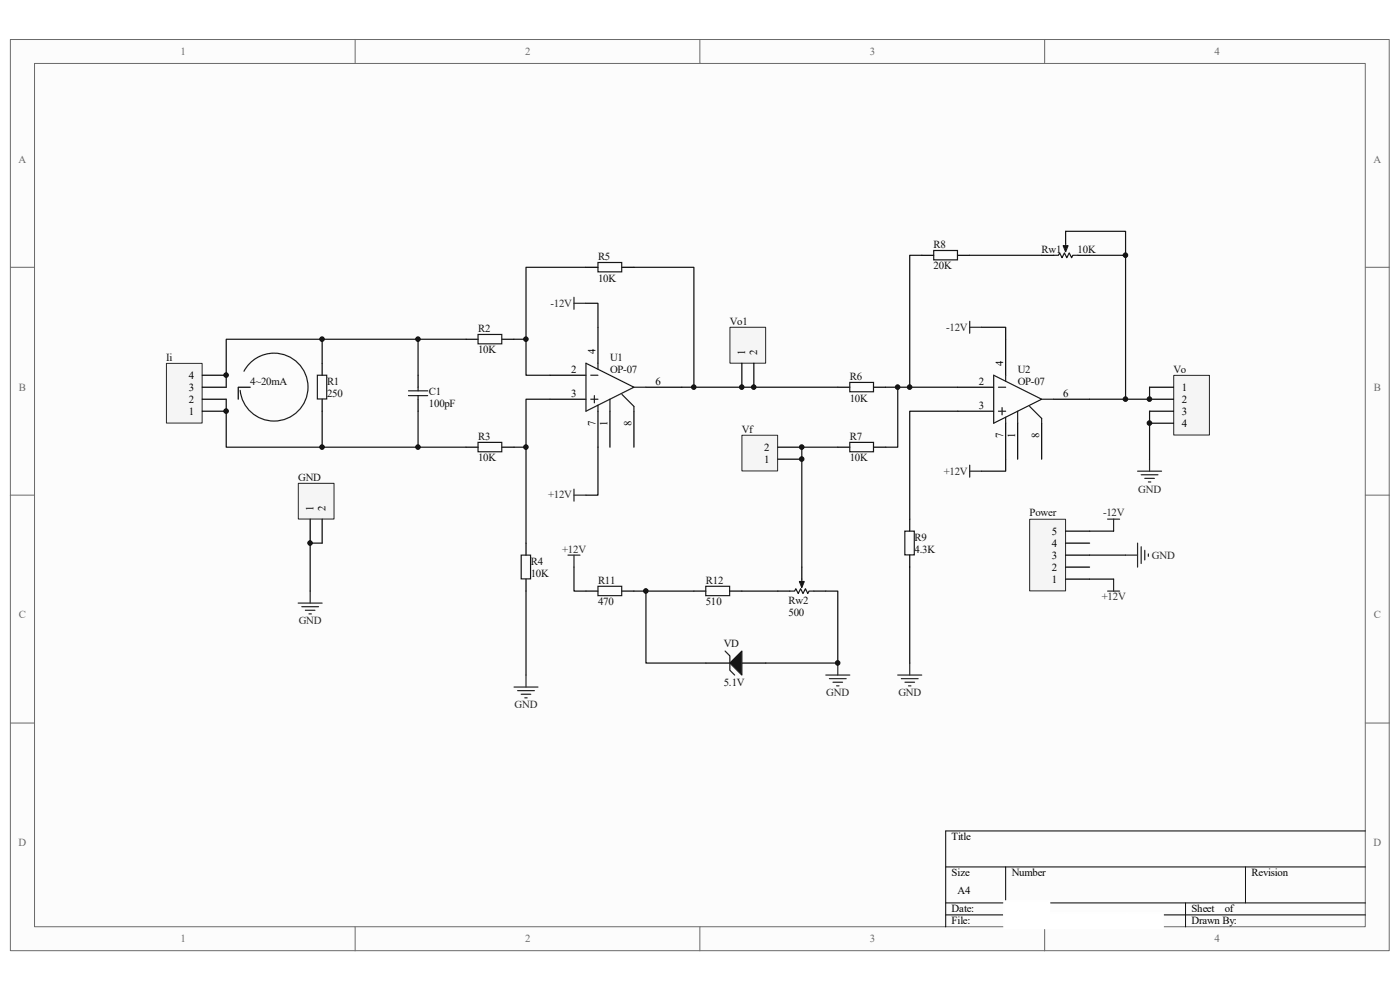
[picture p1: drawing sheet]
<svg xmlns="http://www.w3.org/2000/svg" width="297mm" height="210mm" viewBox="0 0 297 210" stroke-linecap="round" stroke-linejoin="round" font-family="sans-serif">
<path d="M2.2 8.4h292.5v193.3h-292.5z" fill="#fcfcfc"/>
<path d="M2.2 8.4h292.5v193.3h-292.5z" fill="none" stroke="#6a6a6a" stroke-width=".21"/>
<path d="M7.4 13.5h282.2v183.1h-282.2z" fill="#fcfcfc"/>
<g fill="none" stroke="#6a6a6a" stroke-width=".21">
<path d="M7.3 13.5h282.3v183.1h-282.3zM75.3 8.4v5.1M148.5 8.4v5.1M221.6 8.4v5.1M2.2 56.7h5.1M289.7 56.7h5.1M2.2 105h5.1M289.7 105h5.1M2.2 153.4h5.1M289.7 153.4h5.1M75.3 196.6v5.1M148.5 196.6v5.1"/>
<path d="M221.6 196.6v5.1"/>
</g>
<path d="M289.7 176.3h-89.1v20.3M200.6 183.9h89.1M200.6 191.5h89.1M200.6 194.1h89.1M213.4 183.9v7.6M251.5 191.5v5.1M264.2 183.9v7.6" fill="none" stroke="#000" stroke-width=".21"/>
<path d="M68.3 77.1v2.5M88.7 79.6v2.5M68.3 84.7v2.5M88.7 84.7v2.5M149.8 140.7h5M157.4 140.7h5.1" fill="none" stroke="#000" stroke-width=".25"/>
<path d="M67.3 79.6h2v5h-2zM86.7 82.9h4M86.7 83.9h4M88.7 82.1v.8M88.7 83.9v.8M153.8 138.1l1 1v3.1l1.1 1" fill="none" stroke="#1c1c1c" stroke-width=".25"/>
<path d="M154.8 140.7l2.6-2.6v5.1z" fill="#1c1c1c" stroke="#1c1c1c" stroke-width=".25"/>
<path d="M218.5 110.2h7.6v15.1h-7.6z" fill="#f5f5f5"/>
<path d="M218.4 110.2h7.7v15.1h-7.7z" fill="none" stroke="#262626" stroke-width=".21"/>
<path d="M226.1 117.8h5.1M226.1 115.2h5.1M226.1 112.7h5.1M226.1 122.9h5.1M226.1 120.3h5.1" fill="none" stroke="#000" stroke-width=".25"/>
<path d="M35.3 77.1h7.6v12.6h-7.6z" fill="#f5f5f5"/>
<path d="M35.3 77.1h7.6v12.6h-7.6z" fill="none" stroke="#262626" stroke-width=".21"/>
<path d="M42.9 79.6h5.1M42.9 87.2h5.1M42.9 84.7h5.1M42.9 82.1h5.1" fill="none" stroke="#000" stroke-width=".25"/>
<path d="M154.9 69.5h7.5v7.5h-7.5z" fill="#f5f5f5"/>
<path d="M154.9 69.4h7.5v7.6h-7.5z" fill="none" stroke="#262626" stroke-width=".21"/>
<g fill="none" stroke="#000" stroke-width=".25">
<path d="M124.3 56.7h2.6M131.9 56.7h2.6M195.5 54.2h2.6M203.2 54.2h2.5M98.9 72h2.5M106.5 72h2.5M116.7 79.6h7.6M126.9 69.4v7.7M157.4 77.1v5M159.9 77.1v5M213.4 72v7.6M98.9 94.9h2.5"/>
<path d="M106.5 94.9h2.5M116.7 84.7h7.6M126.9 87.2v7.7M129.4 87.2v7.7M134.5 87.2v7.7M137 82.1h7.7M177.7 94.9h2.6M177.7 82.1h2.6M185.4 94.9h2.5M185.4 82.1h2.5M203.2 82.1h7.6M203.2 87.2h7.6"/>
<path d="M213.4 89.8v7.6M215.9 89.8v7.6M221 89.8v7.6M223.5 84.7h7.7"/>
</g>
<g fill="none" stroke="#1c1c1c" stroke-width=".25">
<path d="M126.9 55.7h5v2h-5zM198.1 53.1h5v2h-5zM101.4 71h5.1v1.9h-5.1zM124.3 77.1l10.2 5-10.2 5.1zM125.3 79.6h1.6M126.9 77.1v1.2M210.8 79.6l10.2 5.1-10.2 5.1zM213.4 79.6v1.3M101.4 93.8h5.1v2h-5.1zM125.3 84.7h1.6M126.1 83.9v1.6M126.9 86v1.2"/>
<path d="M129.4 84.7v2.5M131.9 83.7l2.6 2.5v1M134.5 82.1h2.5M180.3 81.1h5v2h-5zM180.3 93.8h5v2h-5zM211.8 82.1h1.6M211.8 87.2h1.6M212.6 86.5v1.5M213.4 88.5v1.3M215.9 87.2v2.6M218.4 86.2l2.6 2.6v1M221 84.7h2.5"/>
</g>
<path d="M249 79.7h7.6v12.6h-7.6z" fill="#f5f5f5"/>
<path d="M249 79.6h7.6v12.7h-7.6z" fill="none" stroke="#262626" stroke-width=".21"/>
<path d="M243.9 82.1h5.1M243.9 84.7h5.1M243.9 87.2h5.1M243.9 89.8h5.1M193 110.1v2.6M193 117.8v2.5" fill="none" stroke="#000" stroke-width=".25"/>
<path d="M192 112.7h2v5h-2z" fill="none" stroke="#1c1c1c" stroke-width=".25"/>
<path d="M241.3 100h5.1M243.9 97.4v2.6M242.1 100.7h3.6M242.9 101.5h2M243.6 102.2h.5M175.2 143.2h5.1M176 144h3.5M176.7 144.7h2.1M177.5 145.5h.5M177.7 140.7v2.5" fill="none" stroke="#262626" stroke-width=".25"/>
<path d="M157.4 92.4h7.6v7.5h-7.6z" fill="#f5f5f5"/>
<path d="M157.4 92.3h7.6v7.6h-7.6z" fill="none" stroke="#262626" stroke-width=".21"/>
<path d="M165 97.4h5.1M165 94.9h5.1M111.6 115.2v2.6M111.6 122.9v2.5M124.3 125.4h2.6M131.9 125.4h2.6M147.2 125.4h2.6M154.8 125.4h2.6M165 125.4h2.6M170.1 120.3v2.6M172.6 125.4h2.6" fill="none" stroke="#000" stroke-width=".25"/>
<path d="M110.6 117.8h2v5h-2zM126.9 124.4h5v2h-5zM149.7 124.4h5.1v2h-5.1zM167.6 125.4h1l.2-.5 .5 1 .5-1 .6 1 .5-1 .5 1 .2-.5h1M170.1 122.9v1.2" fill="none" stroke="#1c1c1c" stroke-width=".25"/>
<path d="M169.6 123.4h1l-.5 1.2z" fill="#1c1c1c" stroke="#1c1c1c" stroke-width=".25"/>
<path d="M190.5 143.2h5M191.2 144h3.6M192 144.7h2M192.7 145.5h.6M193 140.7v2.5" fill="none" stroke="#262626" stroke-width=".25"/>
<path d="M63.3 102.6h7.6v7.5h-7.6z" fill="#f5f5f5"/>
<path d="M63.3 102.5h7.6v7.6h-7.6z" fill="none" stroke="#262626" stroke-width=".21"/>
<path d="M221 54.2h2.5M226.1 49.1v2.5M228.6 54.2h2.6M53.1 82.1h-2.6v2.6M65.8 110.1v5.1M68.3 110.1v5.1" fill="none" stroke="#000" stroke-width=".25"/>
<g fill="none" stroke="#262626" stroke-width=".25">
<path d="M121.8 63.1v2.5M121.8 64.3h2.5M205.7 68.2v2.5M205.7 69.4h2.6M205.7 98.7v2.5M205.7 100h2.6M120.5 117.8h2.5M121.8 103.8v2.5M121.8 117.8v2.5M121.8 105h2.5M235 110.1h2.5M236.2 110.1v2.6"/>
<path d="M238.8 117.8h2.5M241.3 115.2v5.1M242.1 116v3.5M242.9 116.7v2.1M243.6 117.5v.5M63.3 127.9h5M64 128.7h3.6M64.8 129.5h2M65.5 130.2h.6M65.8 125.4v2.5M235 125.4h2.5M236.2 122.9v2.5"/>
<path d="M109 145.7h5.1M109.8 146.5h3.6M110.6 147.3h2M111.3 148h.5M111.6 143.2v2.5"/>
</g>
<g fill="none" stroke="#0e0e0e" stroke-width=".25">
<path d="M124.3 56.7h-12.7v15.3M134.5 56.7h12.7v25.4h-2.5M195.5 54.2h-2.5v27.9h-5.1M205.7 54.2h15.3M226.1 49.1h12.7v5.1M231.2 54.2h7.6v30.5h-7.6M68.3 72v5.1M88.7 72v7.6M98.9 72h-50.9v10.1M109 72h2.6v7.6h5.1M124.3 64.3h2.6v5.1M208.3 69.4h5.1v2.6"/>
<path d="M48 84.7v10.2h50.9M68.3 87.2v7.7M88.7 87.2v7.7M111.6 94.9v20.3M116.7 84.7h-5.1v10.2h-2.6M126.9 94.9v10.1h-2.6M147.2 82.1h30.5M177.7 94.9h-7.6v25.4M190.5 82.1v12.8h-2.6M193 82.1h10.2M203.2 87.2h-10.2v22.9M213.4 97.4v2.6h-5.1"/>
<path d="M243.9 82.1v2.6h-5.1M243.9 87.2v10.2M68.3 115.2h-2.5v10.2M231.2 112.7h5M231.2 117.8h7.6M111.6 125.4v17.8M121.8 120.3v5.1h2.5M134.5 125.4h12.7M137 125.4v15.3h12.8M157.4 125.4h7.6M175.2 125.4h2.5v15.3h-15.2M193 120.3v20.4"/>
<path d="M231.2 122.9h5"/>
</g>
<path d="M223.5 54.2h1l.3-.5 .5 1 .5-1 .5 1 .5-1 .5 1 .3-.5h1M226.1 51.6v1.3M51.8 78.8a7.2 7.2 0 0 1 11.6-1.6 7.2 7.2 0 0 1-2.3 11.5 7.2 7.2 0 0 1-10.1-5.9" fill="none" stroke="#1c1c1c" stroke-width=".25"/>
<path d="M225.6 52.1h1l-.5 1.3z" fill="#1c1c1c" stroke="#1c1c1c" stroke-width=".25"/>
<g fill="#0e0e0e" stroke="#0e0e0e" stroke-width=".21">
<circle cx="48" cy="87.2" r=".48"/>
<circle cx="48" cy="79.6" r=".48"/>
<circle cx="65.8" cy="115.2" r=".48"/>
<circle cx="68.3" cy="94.8" r=".48"/>
<circle cx="68.3" cy="71.9" r=".48"/>
<circle cx="88.7" cy="94.8" r=".48"/>
<circle cx="88.7" cy="71.9" r=".48"/>
<circle cx="111.6" cy="94.8" r=".48"/>
<circle cx="111.6" cy="71.9" r=".48"/>
<circle cx="137" cy="125.4" r=".48"/>
<circle cx="147.2" cy="82.1" r=".48"/>
<circle cx="157.4" cy="82.1" r=".48"/>
<circle cx="159.9" cy="82.1" r=".48"/>
<circle cx="170.1" cy="97.4" r=".48"/>
<circle cx="170.1" cy="94.8" r=".48"/>
<circle cx="177.7" cy="140.6" r=".48"/>
<circle cx="190.4" cy="82.1" r=".48"/>
<circle cx="193" cy="82.1" r=".48"/>
<circle cx="238.8" cy="84.7" r=".48"/>
<circle cx="238.8" cy="54.1" r=".48"/>
<circle cx="243.9" cy="89.8" r=".48"/>
<circle cx="243.9" cy="84.7" r=".48"/>
</g>
<g fill="#fff" stroke="#fff" stroke-width=".35">
<path d="M213 193.7h33.7v3.2h-33.7z"/>
<path d="M213 191.1h9.6v3.3h-9.6z"/>
<path d="M225.7 193.7h13.5v3.2h-13.5z"/>
</g>
<g font-size="2.3" fill="#696969">
<text x="38.3" y="11.6">1</text>
<text x="111.4" y="11.6">2</text>
<text x="184.5" y="11.6">3</text>
<text x="257.7" y="11.6">4</text>
<text x="3.9" y="34.5">A</text>
<text x="291.4" y="34.5">A</text>
<text x="4" y="82.8">B</text>
<text x="291.5" y="82.8">B</text>
<text x="4" y="131.2">C</text>
<text x="291.5" y="131.2">C</text>
<text x="3.9" y="179.5">D</text>
<text x="291.4" y="179.5">D</text>
<text x="38.3" y="199.9">1</text>
<text x="111.4" y="199.9">2</text>
<text x="184.5" y="199.9">3</text>
<text x="257.7" y="199.9">4</text>
</g>
<g font-size="2.3" fill="#0e0e0e">
<text x="198.1" y="52.6">R8</text>
<text x="221" y="53.6">Rw1</text>
<text x="228.6" y="53.6">10K</text>
<text x="126.9" y="55.1">R5</text>
<text x="126.9" y="59.7">10K</text>
<text x="198.1" y="57.1">20K</text>
<text x="101.4" y="70.4">R2</text>
<text x="154.9" y="68.9">Vo1</text>
<text x="35.3" y="76.5">Ii</text>
<text x="101.4" y="75">10K</text>
<text x="129.4" y="76.5">U1</text>
<text x="53.1" y="81.6">4~20mA</text>
<text x="69.4" y="81.6">R1</text>
<text x="91" y="83.9">C1</text>
<text x="129.4" y="79">OP-07</text>
<text x="180.3" y="80.6">R6</text>
<text x="215.9" y="79">U2</text>
<text x="215.9" y="81.6">OP-07</text>
<text x="249" y="79">Vo</text>
<text x="69.4" y="84.1">250</text>
<text x="91" y="86.4">100pF</text>
<text x="180.3" y="85.2">10K</text>
<text x="101.4" y="93.3">R3</text>
<text x="157.4" y="91.8">Vf</text>
<text x="180.3" y="93.3">R7</text>
<text x="63.2" y="101.9">GND</text>
<text x="101.4" y="97.9">10K</text>
<text x="180.3" y="97.9">10K</text>
<text x="218.4" y="109.6">Power</text>
<text x="112.6" y="119.8">R4</text>
<text x="194" y="114.7">R9</text>
<text x="194" y="117.2">4.3K</text>
<text x="112.6" y="122.3">10K</text>
<text x="126.9" y="123.8">R11</text>
<text x="149.7" y="123.8">R12</text>
<text x="126.9" y="128.4">470</text>
<text x="149.7" y="128.4">510</text>
<text x="167.3" y="130.7">500</text>
<text x="167.3" y="128.1">Rw2</text>
<text x="153.6" y="137.3">VD</text>
<text x="153.6" y="145.5">5.1V</text>
</g>
<g font-size="2.3" fill="#262626">
<text x="116.8" y="65.1">-12V</text>
<text x="200.7" y="70.1">-12V</text>
<text x="200.2" y="100.7">+12V</text>
<text x="116.3" y="105.7">+12V</text>
<text x="241.5" y="104.5">GND</text>
<text x="234" y="109.6">-12V</text>
<text x="119.3" y="117.2">+12V</text>
<text x="244.4" y="118.5">GND</text>
<text x="233.8" y="127.4">+12V</text>
<text x="63.4" y="132.5">GND</text>
<text x="175.3" y="147.7">GND</text>
<text x="190.6" y="147.7">GND</text>
<text x="109.2" y="150.3">GND</text>
</g>
<g font-size="2.3">
<text x="126.3" y="75" transform="rotate(-90 126.3 75)">4</text>
<text x="158.1" y="75.3" transform="rotate(-90 158.1 75.3)">1</text>
<text x="160.7" y="75.3" transform="rotate(-90 160.7 75.3)">2</text>
<text x="212.8" y="77.6" transform="rotate(-90 212.8 77.6)">4</text>
<text x="40" y="82.8">3</text>
<text x="40" y="80.3">4</text>
<text x="121.2" y="79">2</text>
<text x="139.1" y="81.6">6</text>
<text x="207.7" y="81.6">2</text>
<text x="250.7" y="82.8">1</text>
<text x="40" y="88">1</text>
<text x="40" y="85.4">2</text>
<text x="121.2" y="84.1">3</text>
<text x="207.7" y="86.7">3</text>
<text x="225.6" y="84.1">6</text>
<text x="250.7" y="85.4">2</text>
<text x="250.7" y="88">3</text>
<text x="126.3" y="90.4" transform="rotate(-90 126.3 90.4)">7</text>
<text x="128.9" y="90.4" transform="rotate(-90 128.9 90.4)">1</text>
<text x="133.9" y="90.4" transform="rotate(-90 133.9 90.4)">8</text>
<text x="162.1" y="95.6">2</text>
<text x="212.8" y="93" transform="rotate(-90 212.8 93)">7</text>
<text x="215.4" y="93" transform="rotate(-90 215.4 93)">1</text>
<text x="220.4" y="93" transform="rotate(-90 220.4 93)">8</text>
<text x="250.7" y="90.5">4</text>
<text x="162.1" y="98.1">1</text>
<text x="66.5" y="108.3" transform="rotate(-90 66.5 108.3)">1</text>
<text x="69" y="108.3" transform="rotate(-90 69 108.3)">2</text>
<text x="223.2" y="113.4">5</text>
<text x="223.2" y="118.5">3</text>
<text x="223.2" y="116">4</text>
<text x="223.2" y="123.6">1</text>
<text x="223.2" y="121">2</text>
<text x="201.9" y="178.3">Title</text>
<text x="201.9" y="185.9">Size</text>
<text x="214.6" y="185.9">Number</text>
<text x="265.5" y="185.9">Revision</text>
<text x="203.2" y="189.7">A4</text>
<text x="201.9" y="193.5">Date:</text>
<text x="201.9" y="196.1">File:</text>
<text x="252.8" y="196.1">Drawn By:</text>
<text x="252.8" y="193.5">Sheet</text>
<text x="259.8" y="193.5">of</text>
</g>
</svg>
